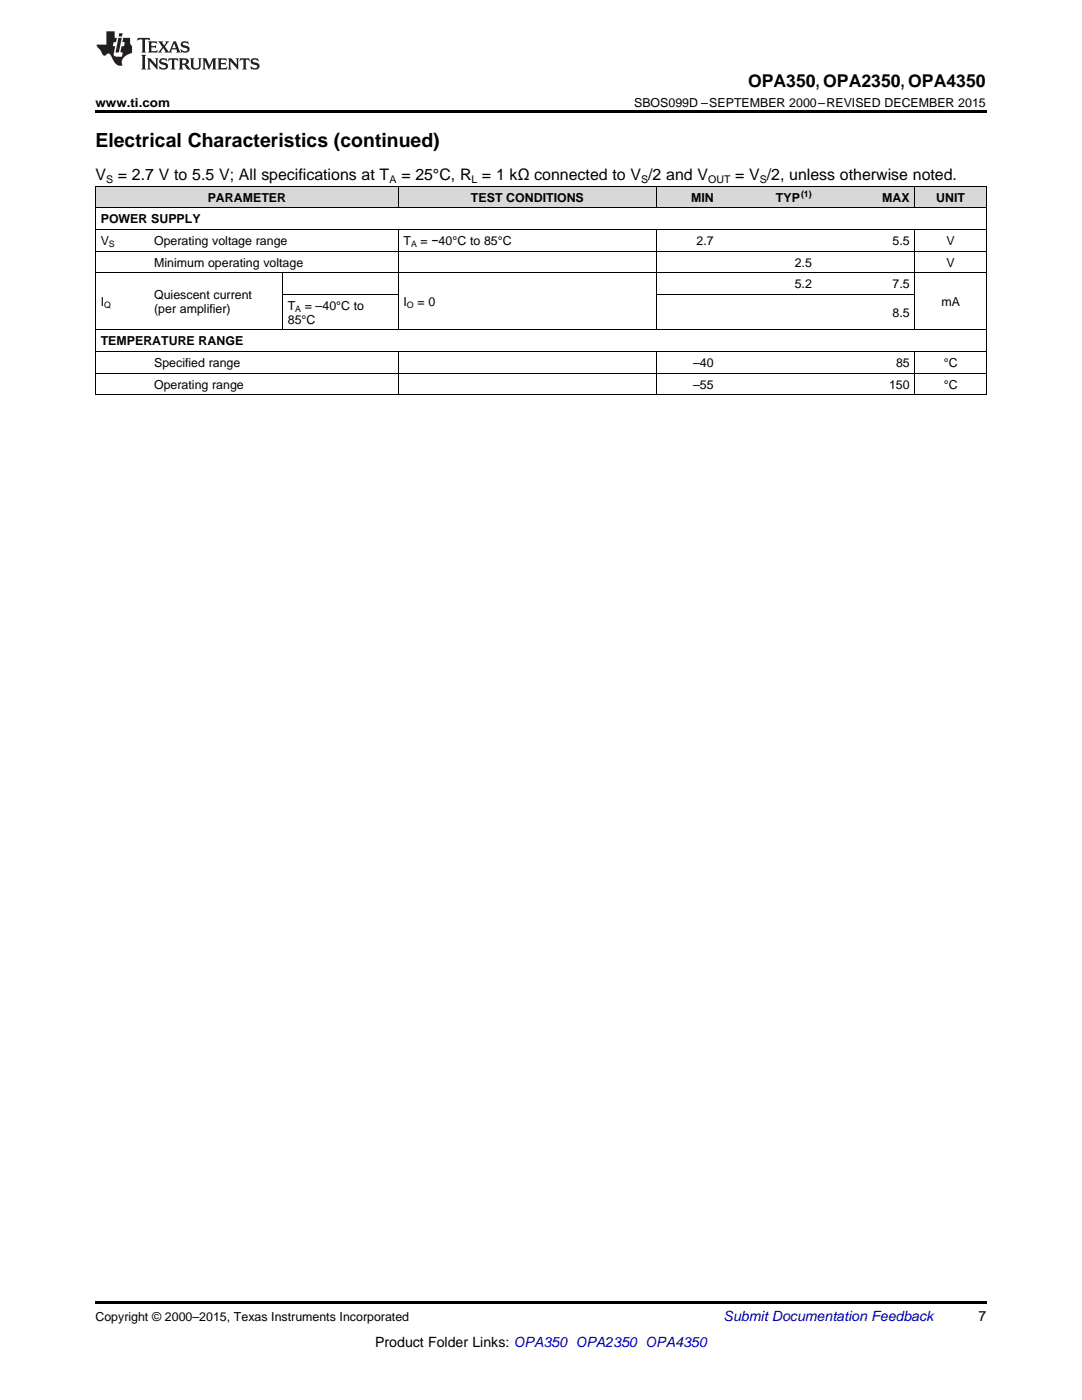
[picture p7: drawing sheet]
<svg xmlns="http://www.w3.org/2000/svg" width="216mm" height="279mm" viewBox="0 0 216 279" stroke-linecap="round" stroke-linejoin="round" font-family="sans-serif">
<g fill="#d8d8d8">
<path d="M19 37.3h10.7v4.3h-10.7z"/>
<path d="M29.7 37.3h26.7v4.3h-26.7z"/>
<path d="M56.4 37.3h23.1v4.3h-23.1z"/>
<path d="M79.5 37.3h51.6v4.3h-51.6z"/>
<path d="M131.1 37.3h12.4v4.3h-12.4z"/>
<path d="M143.5 37.3h19.6v4.3h-19.6z"/>
<path d="M163.1 37.3h19.5v4.3h-19.5z"/>
<path d="M182.6 37.3h14.2v4.3h-14.2z"/>
</g>
<path d="M19 22h177.8v.5h-177.8zM19 78.8h.2zM56.3 78.8h.1zM79.4 78.8h.1zM131 78.8h.1zM182.5 78.8h.1zM196.7 78.8h.1zM19 259.7h177.8v.5h-177.8z" fill="#000"/>
<g fill="none" stroke="#000" stroke-width=".2">
<path d="M19 37.2h177.8v41.6M19.1 37.2v41.6M79.4 37.2v4.4M131 37.2v4.4M182.5 37.2v4.4M19 54.4h177.8M19 50.1h177.8M19 45.8h177.8M19 41.5h177.8M56.3 54.4v11.5M56.4 58.7h23.1M79.4 45.8v20.1"/>
<path d="M131 45.8v20.1M131.1 58.7h51.5M182.5 45.8v20.1M19 78.8h177.8M19 74.5h177.8M19 70.1h177.8M19 65.8h177.8M79.4 70.2v8.6M131 70.2v8.6M182.5 70.2v8.6"/>
</g>
<g fill="#231f20">
<path d="M27.5 7.6l-.1 .5 .4-.2h.6v.1v2.1l-.2 .4h1l-.3-.4v-2.1l.1-.1h.5l.5 .2-.2-.5zM29.5 8.3l.2 .3v1.5l-.2 .4h1.8l.2-.6a1.04 1.04 0 0 1-1.3 .2v-.7h.6l.3 .2v-.6l-.3 .2h-.6v-.6l.8-.1 .4 .3-.2-.5zM31.5 8.3l.9 1.1-.9 1.1h.8l-.2-.2 .5-.7 .4 .7-.2 .2h1.5l-.1-.2 .1-.4h.9l.1 .4-.2 .2h1l-.3-.3-.7-1.9h-.5l-.9 2-.8-1 .9-1h-.8l.1 .3-.3 .5-.4-.6 .2-.2zM34.7 8.6l.4 1h-.7zM36.3 8.4a.63 .63 0 0 0-.2 .7 .63 .63 0 0 0 .6 .4l.6 .2 .1 .2a.75 .75 0 0 1-.7 .4 .75 .75 0 0 1-.6-.5l.1 .7 .1-.1a1.11 1.11 0 0 0 1.5-.6 1.13 1.13 0 0 0-1.2-.8l-.1-.4a1.04 1.04 0 0 1 1.2 .2l-.2-.5-.1 .1-.5-.2zM28.2 10.9l.2 .4v2.2l-.2 .4h1l-.3-.4v-2.2l.3-.4zM29.3 11.6l.3 .4v1.5l-.3 .4h.8l-.2-.4v-1.3l1.5 1.7v-1.9l.2-.4h-.7l.2 .4v.9l-1.1-1.3zM32 11.8a.62 .62 0 0 0-.2 .7 .62 .62 0 0 0 .6 .4l.6 .1 .1 .3a.76 .76 0 0 1-.7 .3 .76 .76 0 0 1-.6-.4l.1 .7 .1-.1a1.11 1.11 0 0 0 1.5-.6 1.13 1.13 0 0 0-1.2-.8l-.1-.4a1.04 1.04 0 0 1 1.2 .2l-.2-.6-.1 .1-.5-.1zM33.7 11.6l-.2 .6a.61 .61 0 0 1 .8-.3v1.6l-.2 .4h.9l-.2-.4v-1.6a.63 .63 0 0 1 .8 .3l-.2-.6zM35.6 11.6l.3 .4v1.5l-.3 .4h1l-.2-.2v-.8l.5 .2a.76 .76 0 0 0 1.2 .7l-1-1a.58 .58 0 0 0 .6-.5 .58 .58 0 0 0-.5-.6zM36.4 11.9h.1a.45 .45 0 0 1 .5 .1 .45 .45 0 0 1 .1 .5l-.7 .2zM37.9 11.6l.2 .2a2.17 2.17 0 0 0 .3 1.9 .99 .99 0 0 0 1.6-.6v-1.1l.2-.4h-.7l.2 .2a1.92 1.92 0 0 1-.2 1.8 .6 .6 0 0 1-.9-.5v-1.1l.2-.4zM40.4 11.6l.2 .4v1.5l-.2 .4h.7l-.2-.4v-1.4l.8 1.8 .8-1.8v1.4l-.2 .4h.9l-.2-.4v-1.5l.2-.4h-.8l-.6 1.5-.6-1.5zM43.4 11.6l.2 .4v1.5l-.2 .4h1.8l.2-.6a1.04 1.04 0 0 1-1.3 .1v-.6h.5l.4 .2v-.6l-.4 .2h-.5v-.7h.8l.3 .3-.1-.6zM45.5 11.6l.2 .4v1.5l-.2 .4h.7l-.2-.4v-1.3l1.5 1.7v-1.9l.2-.4h-.7l.2 .4v.9l-1.1-1.3zM47.9 11.6l-.1 .6a.61 .61 0 0 1 .8-.3v1.6l-.3 .4h1l-.3-.4 .1-1.6a.63 .63 0 0 1 .7 .3l-.1-.6zM50.2 11.8a.62 .62 0 0 0-.2 .7 .62 .62 0 0 0 .6 .4l.6 .1 .2 .3a.76 .76 0 0 1-.8 .3 .76 .76 0 0 1-.6-.4l.1 .7 .2-.1a1.11 1.11 0 0 0 1.5-.6 1.13 1.13 0 0 0-1.3-.8l-.1-.4a1.04 1.04 0 0 1 1.2 .2l-.1-.6-.2 .1-.5-.1z"/>
<path d="M21.2 6.3v2.6h-1.9l.1 .4 .7 .9a.91 .91 0 0 0 1 .8 .56 .56 0 0 1 .5-.3 .56 .56 0 0 1 .5 .3l.4 .8a1.53 1.53 0 0 0 1.9 1.2 1.54 1.54 0 0 1 1-2.1l.9-.3v-1.4a1.52 1.52 0 0 1-.3-1.6h-1.4l-.2 .8h.5l-.2 .8h-.4l-.2 1v.2l.4 .1-.2 .8a1.93 1.93 0 0 1-1.6-.3l.3-1.8h-.5l.2-.8h.4l.2-.8h-.4v-1.3zM23.6 7.6l-.6 2.9h.7l.6-2.9zM23.8 6.6l-.1 .7h.6l.2-.7z"/>
</g>
<text font-size="3.9" x="19" y="29.3">Electrical Characteristics (continued)</text>
<text font-size="3.5" x="149.3" y="17.3">OPA350, OPA2350, OPA4350</text>
<g font-size="3.2">
<text x="19" y="36">V</text>
<text x="23.5" y="36">= 2.7 V to 5.5 V; All specifications at T</text>
<text x="80.1" y="36">= 25°C, R = 1 kΩ connected to V /2 and V</text>
<text x="146.7" y="36">= V /2, unless otherwise noted.</text>
</g>
<text font-size="2.8" fill="#0000c8" x="144.4" y="263.6">Submit Documentation Feedback</text>
<g font-size="2.8">
<text x="195.3" y="263.6">7</text>
<text x="74.9" y="268.9">Product Folder Links: OPA350 OPA2350 OPA4350</text>
</g>
<g font-size="2.5">
<text x="19" y="21.4">www.ti.com</text>
<text x="126.5" y="21.4">SBOS099D –SEPTEMBER 2000–REVISED DECEMBER 2015</text>
<text x="41.5" y="40.3">PARAMETER</text>
<text x="94" y="40.3">TEST CONDITIONS</text>
<text x="137.9" y="40.3">MIN</text>
<text x="154.8" y="40.3">TYP</text>
<text x="176" y="40.3">MAX</text>
<text x="186.8" y="40.3">UNIT</text>
<text x="20.1" y="44.6">POWER SUPPLY</text>
<text x="20.1" y="48.9">V</text>
<text x="30.8" y="48.9">Operating voltage range</text>
<text x="30.8" y="53.2">Minimum operating voltage</text>
<text x="80.5" y="48.9">T</text>
<text x="83.9" y="48.9">= −40°C to 85°C</text>
<text x="139" y="48.9">2.7</text>
<text x="158.6" y="53.2">2.5</text>
<text x="178.1" y="48.9">5.5</text>
<text x="188.9" y="48.9">V</text>
<text x="188.9" y="53.2">V</text>
<text x="30.8" y="59.7">Quiescent current</text>
<text x="158.6" y="57.5">5.2</text>
<text x="178.1" y="57.5">7.5</text>
<text x="20.1" y="61.1">I</text>
<text x="30.8" y="62.5">(per amplifier)</text>
<text x="57.4" y="61.8">T</text>
<text x="57.4" y="64.6">85°C</text>
<text x="60.8" y="61.8">= –40°C to</text>
<text x="80.5" y="61.1">I</text>
<text x="83.3" y="61.1">= 0</text>
<text x="178.1" y="63.2">8.5</text>
<text x="187.9" y="61.1">mA</text>
<text x="20.1" y="68.9">TEMPERATURE RANGE</text>
<text x="30.8" y="73.2">Specified range</text>
<text x="30.8" y="77.5">Operating range</text>
<text x="138.3" y="73.2">–40</text>
<text x="138.3" y="77.5">–55</text>
<text x="177.4" y="77.5">150</text>
<text x="178.8" y="73.2">85</text>
<text x="188.3" y="73.2">°C</text>
<text x="188.3" y="77.5">°C</text>
<text x="19" y="263.6">Copyright © 2000–2015, Texas Instruments Incorporated</text>
</g>
<g font-size="2.1">
<text x="21.2" y="36.6">S</text>
<text x="77.7" y="36.6">A</text>
<text x="94.1" y="36.6">L</text>
<text x="127.9" y="36.6">S</text>
<text x="141.3" y="36.6">OUT</text>
<text x="151.6" y="36.6">S</text>
</g>
<g font-size="1.8">
<text x="159.8" y="39.3">(1)</text>
<text x="21.7" y="49.4">S</text>
<text x="82" y="49.4">A</text>
<text x="20.8" y="61.6">Q</text>
<text x="58.9" y="62.3">A</text>
<text x="81.2" y="61.6">O</text>
</g>
</svg>
